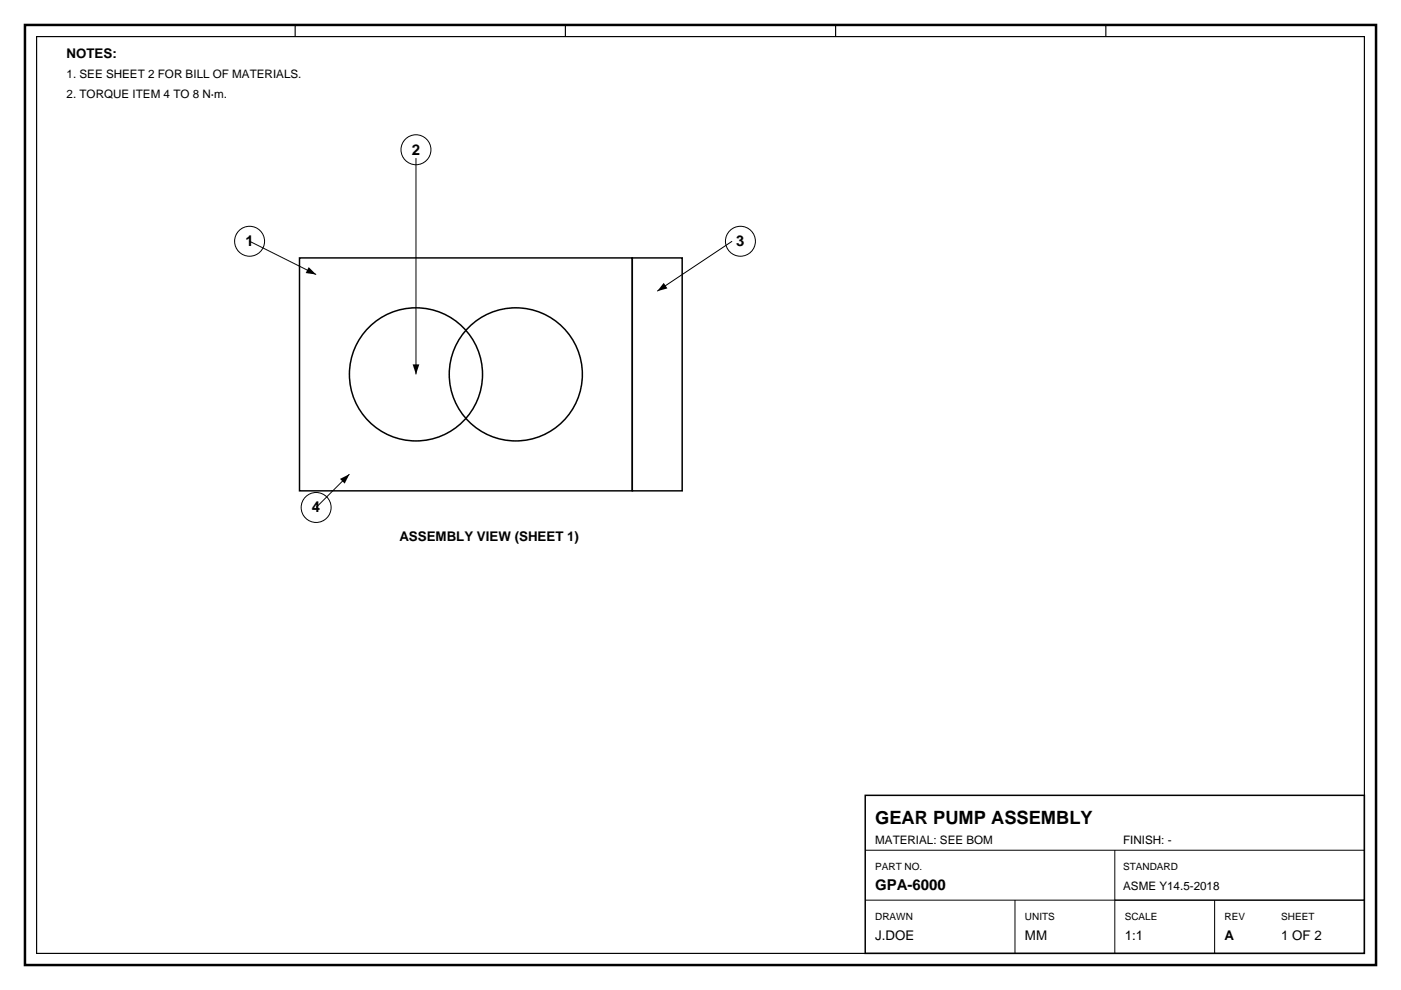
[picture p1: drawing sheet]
<svg xmlns="http://www.w3.org/2000/svg" width="297mm" height="210mm" viewBox="0 0 297 210" stroke-linecap="round" stroke-linejoin="round" font-family="sans-serif">
<path d="M5.3 5.3h286.4v199.3h-286.4z" fill="none" stroke="#000" stroke-width=".53"/>
<path d="M7.8 7.8h281.5v194.3h-281.5zM62.6 5.3v2.5M119.9 5.3v2.5M177.2 5.3v2.5M234.5 5.3v2.5" fill="none" stroke="#000" stroke-width=".25"/>
<g fill="none" stroke="#000" stroke-width=".32">
<path d="M63.5 54.7h70.6v49.4h-70.6zM134.1 54.7h10.5v49.4h-10.5zM183.4 168.6h105.9v33.5h-105.9z"/>
<circle cx="88.2" cy="79.4" r="14.1"/>
<circle cx="109.4" cy="79.4" r="14.1"/>
</g>
<g fill="none" stroke="#000" stroke-width=".21">
<path d="M88.2 33.5v45.9M52.9 51.2l14.1 7M155.2 51.2l-15.9 10.5M74.1 100.5l-7.1 7.1M183.4 180.3h105.9M183.4 190.9h105.9M215.2 190.9v11.2M236.4 180.3v21.8M257.5 190.9v11.2"/>
<circle cx="88.2" cy="31.7" r="3.2"/>
<circle cx="52.9" cy="51.2" r="3.2"/>
<circle cx="157" cy="51.2" r="3.2"/>
<circle cx="67" cy="107.6" r="3.2"/>
</g>
<path d="M65.5 56.6l1.5 1.6-2.2-.3zM87.5 77.3h1.4l-.7 2.1zM140.7 60l.8 1.1-2.2 .6zM72.1 101.5l2-1-1 2z" fill="#000"/>
<text font-size="3.9" x="185.6" y="174.6">GEAR PUMP ASSEMBLY</text>
<g font-size="3.2">
<text x="87.3" y="32.8">2</text>
<text x="52" y="52.2">1</text>
<text x="156.1" y="52.2">3</text>
<text x="66.1" y="108.7">4</text>
<text x="185.6" y="188.7">GPA-6000</text>
</g>
<g font-size="2.8">
<text x="14.1" y="12.3">NOTES:</text>
<text x="84.7" y="114.7">ASSEMBLY VIEW (SHEET 1)</text>
<text x="185.6" y="199.3">J.DOE</text>
<text x="217.3" y="199.3">MM</text>
<text x="238.5" y="199.3">1:1</text>
<text x="259.6" y="199.3">A</text>
<text x="271.6" y="199.3">1 OF 2</text>
</g>
<g font-size="2.5">
<text x="14.1" y="16.6">1. SEE SHEET 2 FOR BILL OF MATERIALS.</text>
<text x="14.1" y="20.8">2. TORQUE ITEM 4 TO 8 N·m.</text>
<text x="185.6" y="178.9">MATERIAL: SEE BOM</text>
<text x="238.1" y="178.9">FINISH: -</text>
<text x="238.1" y="188.7">ASME Y14.5-2018</text>
</g>
<g font-size="2.1">
<text x="185.6" y="184.5">PART NO.</text>
<text x="238.1" y="184.5">STANDARD</text>
<text x="185.6" y="195.1">DRAWN</text>
<text x="217.3" y="195.1">UNITS</text>
<text x="238.5" y="195.1">SCALE</text>
<text x="259.6" y="195.1">REV</text>
<text x="271.6" y="195.1">SHEET</text>
</g>
</svg>
